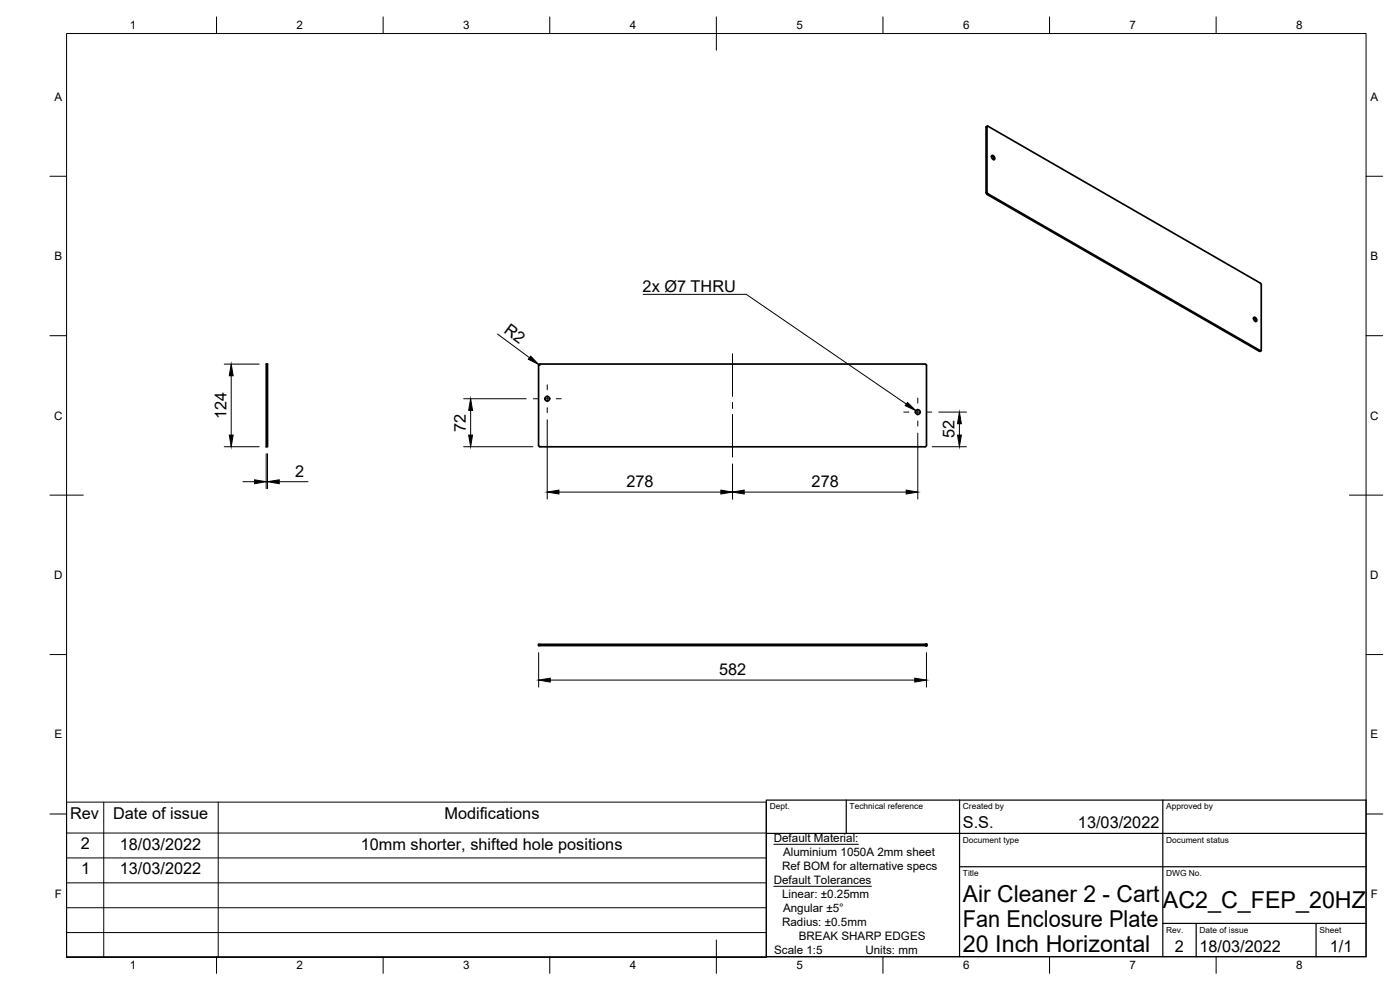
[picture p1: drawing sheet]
<svg xmlns="http://www.w3.org/2000/svg" width="420mm" height="297mm" viewBox="0 0 420 297" stroke-linecap="round" stroke-linejoin="round" font-family="sans-serif">
<!-- layer: Visible -->
<g fill="none" stroke="#000" stroke-width=".51">
<path d="M296.3 37.9l-.4 .3v19.6l.3 .5 81.8 47.1M297.6 46.8l.5 .4 .2 .7M297.6 46.7a.71 .71 0 0 1 .8 .4 .71 .71 0 0 1-.1 .8l-.6-.4zM376.2 95.3l.6 .5 .1 .7M376.3 95.3a.71 .71 0 0 1 .8 .3 .71 .71 0 0 1-.2 .9l-.6-.5zM378.2 84.9l-81.7-47h-.2l-.1 19.8 .3 .4 81.7 47.1M378.3 85l.2 .4v19.7M79.9 109.2h.4v24.9h-.4zM161.6 109.6v24.1M161.6 109.6l.4-.4h115.6l.4 .4v24.1l-.3 .3M378.4 105.2l-.4 .2M378.5 105.1l-.2 .1"/>
<path d="M161.6 133.6l.4 .4M162 134.1h115.6M278 193.3v.4v-.4h-116.4v.4h116.4"/>
<circle cx="164.2" cy="119.6" r=".71"/>
<circle cx="275.5" cy="123.6" r=".71"/>
</g>
<!-- layer: Visible Narrow -->
<path d="M296.2 38l-.3 .2M296.2 57.7l-.3 .1M296.5 58.2l-.3 .1M378.2 105.2l-.2 .2" fill="none" stroke="#000" stroke-width=".3"/>
<!-- layer: Visible -->
<g fill="#000" stroke="#000" stroke-width=".3">
<circle cx="278" cy="193.7" r=".24"/>
<circle cx="278" cy="193.3" r=".24"/>
</g>
<!-- layer: Border -->
<g fill="none" stroke="#000" stroke-width=".3">
<path d="M20 10.1h390v276.9h-390zM65 5.1v5M115 5.1v5M165 5.1v5M215 5.1v10M265 5.1v5M315 5.1v5M365 5.1v5M15 52.9h5M410 52.9h5M15 100.7h5M410 100.7h5"/>
<path d="M15 148.6h10M405 148.6h10M15 196.4h5M410 196.4h5M15 244.2h5M410 244.2h5M65 287v5M115 287v5M165 287v5M215 282.1v9.9M265 287v5M315 287v5"/>
<path d="M365 287v5"/>
</g>
<!-- layer: TitleBlock -->
<path d="M230 240.1h180v46.9h-180zM230 250h180M254 240.1v9.9M288 240.1v46.9M349 240.1v46.9M288 260.1h122M349 277.1h61M359 277.1v9.9M395 277.1v9.9" fill="none" stroke="#000" stroke-width=".36"/>
<!-- layer: Dimensions -->
<g fill="none" stroke="#000" stroke-width=".3">
<path d="M67.3 109.2h10.5M69.4 112.7v17.8M139.1 119.6h18.8M149.3 100.2l9.6 7.1M161.7 109.4l.3 .3M67.3 134h10.5M79.9 136.1v10.5M80.3 136.1v10.5M139.1 134h20.8M141.2 123.1v7.4M164.2 125.9v23.8M219.8 139.2v10.5"/>
<path d="M275.4 129.9v19.8M279.7 134h10.3M281.7 123.6h8.3M287.9 127.1v3.4M72.9 144.5h3.5M79.9 144.5h.4M83.8 144.5h8.6M167.7 147.6h48.6M223.4 147.6h48.5M161.6 195.8v10.4M278 195.8v10.4M165.1 204.1h109.4"/>
</g>
<g fill="#000" stroke="#000" stroke-width=".3">
<path d="M69.4 109.2l.6 3.5h-1.2zM159.3 106.9l2.4 2.5-3.1-1.6zM68.8 130.5h1.2l-.6 3.5zM141.2 119.6l.6 3.5h-1.1zM140.7 130.5h1.1l-.6 3.5zM287.4 130.5h1.1l-.6 3.5zM287.9 123.6l.6 3.5h-1.1zM76.4 144l3.5 .5-3.5 .6zM80.3 144.5l3.5-.5v1.1zM164.2 147.6l3.5-.5v1.1zM216.3 147.1l3.5 .5-3.5 .6zM219.8 147.6l3.6-.5v1.1z"/>
<path d="M271.9 147.1l3.5 .5-3.5 .6zM161.6 204.1l3.5-.6v1.1zM274.5 203.5l3.5 .6-3.5 .5z"/>
</g>
<!-- layer: Annotations -->
<path d="M193 88.3h31l48 32.9M232.2 253.3h25.4M232.2 265.9h29.3" fill="none" stroke="#000" stroke-width=".3"/>
<path d="M272.3 120.7l2.6 2.5-3.2-1.5z" fill="#000" stroke="#000" stroke-width=".3"/>
<!-- layer: Center Lines -->
<g fill="none" stroke="#000" stroke-width=".3">
<path d="M160 119.6h1.6M163.3 119.6h1.8M164.2 115.5v1.5M164.2 118.8v1.7M166.9 119.6h1.5M219.8 106.1v12.9M275.4 119.4v1.6M164.2 122.3v1.5M219.8 120.7v1.8M219.8 124.3v12.8M271.2 123.6h1.6M274.6 123.6h1.7"/>
<path d="M275.4 122.8v1.7M275.4 126.3v1.5M278.1 123.6h1.5"/>
</g>
<!-- layer: BOM -->
<path d="M20 240.7h210v46.6h-210zM20 257.4h210M20 249.9h210M31.1 240.7v46.6M65.5 240.7v46.6M20 279.8h210M20 272.4h210M20 264.9h210" fill="none" stroke="#000" stroke-width=".3"/>
<g font-size="7">
<text x="289" y="270.6">Air Cleaner 2 - Cart</text>
<text x="349" y="272.3">AC2_C_FEP_20HZ</text>
<text x="289" y="278.1">Fan Enclosure Plate</text>
<text x="289" y="285.5">20 Inch Horizontal</text>
</g>
<g font-size="4.9">
<text x="192.9" y="87.6">2x Ø7 THRU</text>
<text x="151" y="99.7" transform="rotate(37 151 99.7)">R2</text>
<text x="68" y="125.9" transform="rotate(-90 68 125.9)">124</text>
<text x="139.8" y="129.5" transform="rotate(-90 139.8 129.5)">72</text>
<text x="286.5" y="131.5" transform="rotate(-90 286.5 131.5)">52</text>
<text x="88.5" y="143.1">2</text>
<text x="188" y="146.2">278</text>
<text x="243.6" y="146.2">278</text>
<text x="215.8" y="202.6">582</text>
<text x="21.1" y="245.6">Rev</text>
<text x="34" y="245.6">Date of issue</text>
<text x="133.4" y="245.6">Modifications</text>
<text x="289" y="248.5">S.S.</text>
<text x="323.5" y="248.5">13/03/2022</text>
<text x="24.3" y="254.9">2</text>
<text x="35.9" y="254.9">18/03/2022</text>
<text x="108.3" y="254.9">10mm shorter, shifted hole positions</text>
<text x="24.4" y="262.3">1</text>
<text x="35.9" y="262.4">13/03/2022</text>
<text x="352.6" y="285.7">2</text>
<text x="360" y="285.5">18/03/2022</text>
<text x="399.1" y="285.7">1/1</text>
</g>
<g font-size="3.5">
<text x="39" y="8.8">1</text>
<text x="89" y="8.8">2</text>
<text x="139" y="8.8">3</text>
<text x="189" y="8.8">4</text>
<text x="239" y="8.8">5</text>
<text x="289" y="8.8">6</text>
<text x="339" y="8.8">7</text>
<text x="389" y="8.8">8</text>
<text x="16.3" y="30.2">A</text>
<text x="411.3" y="30.2">A</text>
<text x="16.3" y="78">B</text>
<text x="411.3" y="78">B</text>
<text x="16.2" y="125.9">C</text>
<text x="411.2" y="125.9">C</text>
<text x="16.2" y="173.7">D</text>
<text x="411.2" y="173.7">D</text>
<text x="16.3" y="221.6">E</text>
<text x="411.3" y="221.6">E</text>
<text x="232.2" y="252.6">Default Material:</text>
<text x="235" y="256.8">Aluminium 1050A 2mm sheet</text>
<text x="234.7" y="261">Ref BOM for alternative specs</text>
<text x="16.4" y="269.4">F</text>
<text x="232.2" y="265.2">Default Tolerances</text>
<text x="234.7" y="269.4">Linear: ±0.25mm</text>
<text x="411.4" y="269.4">F</text>
<text x="235" y="273.5">Angular ±5°</text>
<text x="234.7" y="277.7">Radius: ±0.5mm</text>
<text x="239.7" y="281.9">BREAK SHARP EDGES</text>
<text x="232.3" y="286.1">Scale 1:5</text>
<text x="259.7" y="286.1">Units: mm</text>
<text x="39" y="290.8">1</text>
<text x="89" y="290.8">2</text>
<text x="139" y="290.8">3</text>
<text x="189" y="290.8">4</text>
<text x="239" y="290.8">5</text>
<text x="289" y="290.8">6</text>
<text x="339" y="290.8">7</text>
<text x="389" y="290.8">8</text>
</g>
<g font-size="2.5">
<text x="231" y="242.9">Dept.</text>
<text x="255" y="242.9">Technical reference</text>
<text x="289" y="242.9">Created by</text>
<text x="350" y="242.9">Approved by</text>
<text x="289" y="252.8">Document type</text>
<text x="350" y="252.8">Document status</text>
<text x="289" y="262.9">Title</text>
<text x="350" y="262.9">DWG No.</text>
<text x="350" y="279.9">Rev.</text>
<text x="360" y="279.9">Date of issue</text>
<text x="396" y="279.9">Sheet</text>
</g>
</svg>
